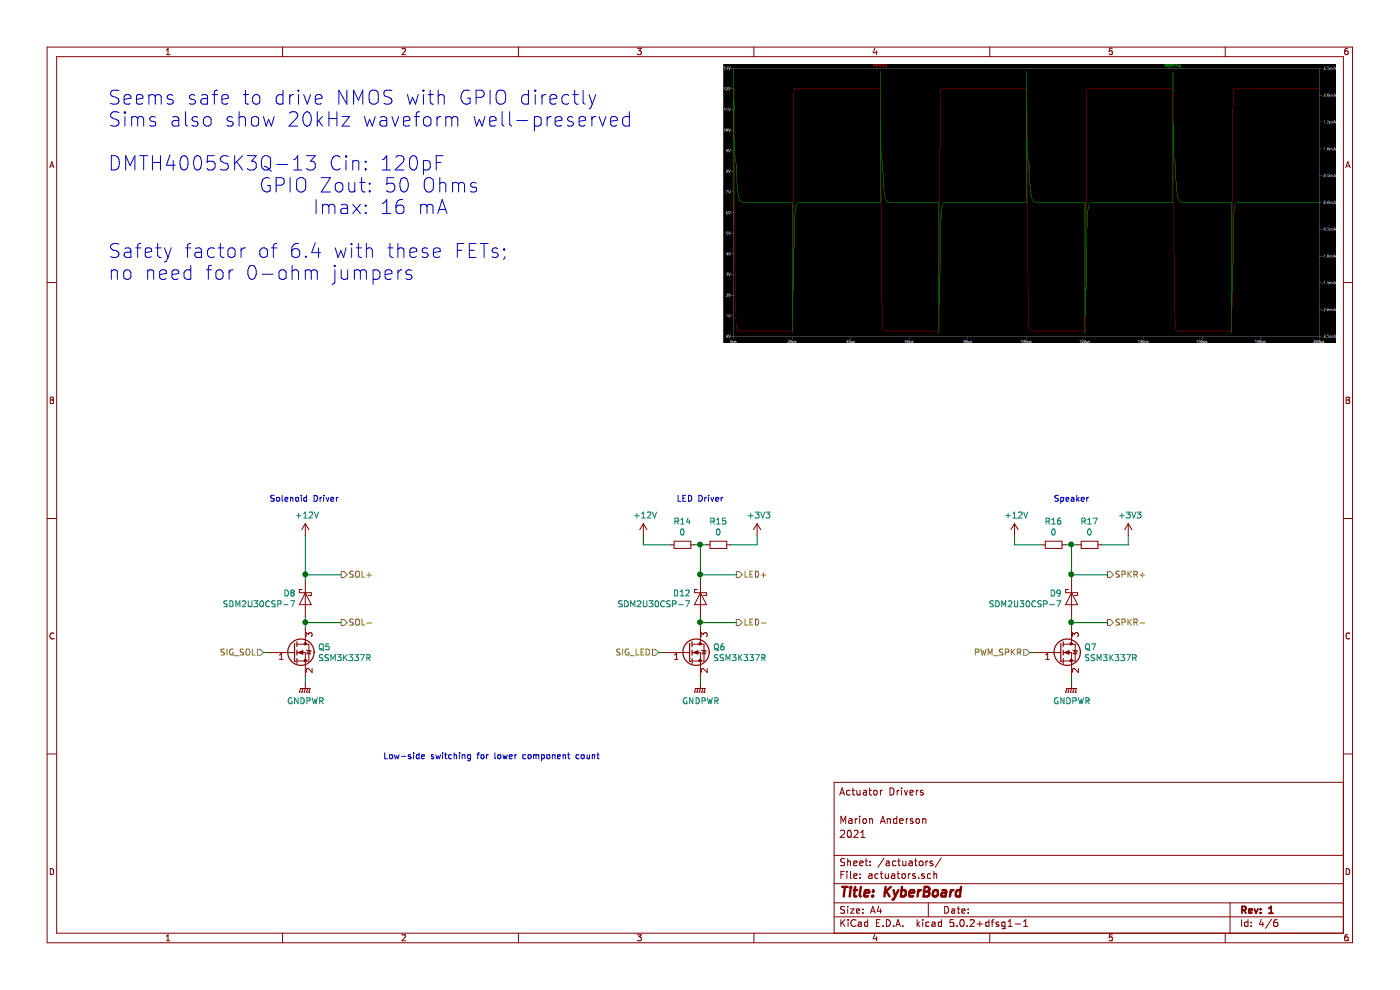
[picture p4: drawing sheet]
EESchema Schematic File Version 4
LIBS:KyberBoard-cache
EELAYER 26 0
EELAYER END
$Descr A4 11693 8268
encoding utf-8
Sheet 4 6
Title "KyberBoard"
Date ""
Rev "1"
Comp ""
Comment1 "2021"
Comment2 "Marion Anderson"
Comment3 ""
Comment4 "Actuator Drivers"
$EndDescr
Text HLabel 2200 5450 0    50   Input ~ 0
SIG_SOL
$Comp
L power:+12V #PWR023
U 1 1
P 2550 4475
F 0 "#PWR023" H 2550 4325 50  0001 C CNN
F 1 "+12V" H 2565 4648 50  0000 C CNN
F 2 "" H 2550 4475 50  0001 C CNN
F 3 "" H 2550 4475 50  0001 C CNN
	1    2550 4475
	1    0    0    -1  
$EndComp
Text HLabel 2850 4800 2    50   Output ~ 0
SOL+
Text HLabel 2850 5200 2    50   Output ~ 0
SOL-
$Comp
L power:GNDPWR #PWR028
U 1 1
P 2550 5700
F 0 "#PWR028" H 2550 5500 50  0001 C CNN
F 1 "GNDPWR" H 2554 5546 50  0000 C CNN
F 2 "" H 2550 5650 50  0001 C CNN
F 3 "" H 2550 5650 50  0001 C CNN
	1    2550 5700
	1    0    0    -1  
$EndComp
Text Notes 2250 4200 0    50   ~ 0
Solenoid Driver
Text HLabel 8600 5450 0    50   Input ~ 0
PWM_SPKR
Text HLabel 9250 4800 2    50   Output ~ 0
SPKR+
Text HLabel 9250 5200 2    50   Output ~ 0
SPKR-
Wire Wire Line
	2550 5150 2550 5200
Wire Wire Line
	2850 4800 2550 4800
Connection ~ 2550 4800
Wire Wire Line
	2550 4800 2550 4850
Wire Wire Line
	2850 5200 2550 5200
Wire Wire Line
	2550 5650 2550 5700
Text Notes 900  2350 0    118  ~ 0
Seems safe to drive NMOS with GPIO directly\nSims also show 20kHz waveform well-preserved\n\nDMTH4005SK3Q-13 Cin: 120pF\n              GPIO Zout: 50 Ohms\n                   Imax: 16 mA\n\nSafety factor of 6.4 with these FETs;\nno need for 0-ohm jumpers
Connection ~ 2550 5200
Wire Wire Line
	2250 5450 2200 5450
Text HLabel 5500 5450 0    50   Input ~ 0
SIG_LED
Text HLabel 6150 4800 2    50   Output ~ 0
LED+
Text HLabel 6150 5200 2    50   Output ~ 0
LED-
$Comp
L power:GNDPWR #PWR029
U 1 1
P 5850 5700
F 0 "#PWR029" H 5850 5500 50  0001 C CNN
F 1 "GNDPWR" H 5854 5546 50  0000 C CNN
F 2 "" H 5850 5650 50  0001 C CNN
F 3 "" H 5850 5650 50  0001 C CNN
	1    5850 5700
	1    0    0    -1  
$EndComp
Wire Wire Line
	6150 4800 5850 4800
Wire Wire Line
	6150 5200 5850 5200
Wire Wire Line
	5850 5650 5850 5700
Wire Wire Line
	5850 5200 5850 5250
Wire Wire Line
	5550 5450 5500 5450
$Comp
L power:GNDPWR #PWR030
U 1 1
P 8950 5700
F 0 "#PWR030" H 8950 5500 50  0001 C CNN
F 1 "GNDPWR" H 8954 5546 50  0000 C CNN
F 2 "" H 8950 5650 50  0001 C CNN
F 3 "" H 8950 5650 50  0001 C CNN
	1    8950 5700
	1    0    0    -1  
$EndComp
Wire Wire Line
	8950 5150 8950 5200
Wire Wire Line
	9250 4800 8950 4800
Connection ~ 8950 4800
Wire Wire Line
	8950 4800 8950 4850
Wire Wire Line
	9250 5200 8950 5200
Wire Wire Line
	8950 5650 8950 5700
Wire Wire Line
	8950 5200 8950 5250
Connection ~ 8950 5200
Wire Wire Line
	8650 5450 8600 5450
Text Notes 5650 4200 0    50   ~ 0
LED Driver
Text Notes 8800 4200 0    50   ~ 0
Speaker
$Comp
L Device:Q_NMOS_GSD Q6
U 1 1
P 5750 5450
F 0 "Q6" H 5956 5496 50  0000 L CNN
F 1 "SSM3K337R" H 5956 5405 50  0000 L CNN
F 2 "Package_TO_SOT_SMD:SOT-23" H 5950 5550 50  0001 C CNN
F 3 "https://toshiba.semicon-storage.com/info/docget.jsp?did=14758&prodName=SSM3K337R" H 5750 5450 50  0001 C CNN
	1    5750 5450
	1    0    0    -1  
$EndComp
$Comp
L Device:D_Schottky D?
U 1 1
P 2550 5000
AR Path="/609455AB/60EED09E" Ref="D?"  Part="1" 
AR Path="/60835C30/60EED09E" Ref="D8"  Part="1" 
F 0 "D8" V 2504 5079 50  0000 L CNN
F 1 "SDM2U30CSP-7" V 2595 5079 50  0000 L CNN
F 2 "Diode_SMD:D_0603_1608Metric_Pad1.05x0.95mm_HandSolder" H 2550 5000 50  0001 C CNN
F 3 "https://www.diodes.com/assets/Datasheets/SDM2U30CSP.pdf" H 2550 5000 50  0001 C CNN
	1    2550 5000
	0    -1   1    0   
$EndComp
$Comp
L Device:D_Schottky D?
U 1 1
P 8950 5000
AR Path="/609455AB/60EED2A1" Ref="D?"  Part="1" 
AR Path="/60835C30/60EED2A1" Ref="D9"  Part="1" 
F 0 "D9" V 8904 5079 50  0000 L CNN
F 1 "SDM2U30CSP-7" V 8995 5079 50  0000 L CNN
F 2 "Diode_SMD:D_0603_1608Metric_Pad1.05x0.95mm_HandSolder" H 8950 5000 50  0001 C CNN
F 3 "https://www.diodes.com/assets/Datasheets/SDM2U30CSP.pdf" H 8950 5000 50  0001 C CNN
	1    8950 5000
	0    -1   1    0   
$EndComp
Wire Wire Line
	2550 5200 2550 5250
$Comp
L power:+12V #PWR024
U 1 1
P 5375 4475
F 0 "#PWR024" H 5375 4325 50  0001 C CNN
F 1 "+12V" H 5390 4648 50  0000 C CNN
F 2 "" H 5375 4475 50  0001 C CNN
F 3 "" H 5375 4475 50  0001 C CNN
	1    5375 4475
	1    0    0    -1  
$EndComp
Wire Wire Line
	5375 4475 5375 4550
Wire Wire Line
	5375 4550 5600 4550
$Comp
L power:+3V3 #PWR025
U 1 1
P 6325 4475
F 0 "#PWR025" H 6325 4325 50  0001 C CNN
F 1 "+3V3" H 6340 4648 50  0000 C CNN
F 2 "" H 6325 4475 50  0001 C CNN
F 3 "" H 6325 4475 50  0001 C CNN
	1    6325 4475
	1    0    0    -1  
$EndComp
Wire Wire Line
	6325 4475 6325 4550
Wire Wire Line
	6325 4550 6100 4550
$Comp
L power:+12V #PWR026
U 1 1
P 8475 4475
F 0 "#PWR026" H 8475 4325 50  0001 C CNN
F 1 "+12V" H 8490 4648 50  0000 C CNN
F 2 "" H 8475 4475 50  0001 C CNN
F 3 "" H 8475 4475 50  0001 C CNN
	1    8475 4475
	1    0    0    -1  
$EndComp
Wire Wire Line
	8475 4475 8475 4550
Wire Wire Line
	8475 4550 8700 4550
$Comp
L power:+3V3 #PWR027
U 1 1
P 9425 4475
F 0 "#PWR027" H 9425 4325 50  0001 C CNN
F 1 "+3V3" H 9440 4648 50  0000 C CNN
F 2 "" H 9425 4475 50  0001 C CNN
F 3 "" H 9425 4475 50  0001 C CNN
	1    9425 4475
	1    0    0    -1  
$EndComp
Wire Wire Line
	9425 4475 9425 4550
Wire Wire Line
	9425 4550 9200 4550
$Comp
L Device:Q_NMOS_GSD Q5
U 1 1
P 2450 5450
F 0 "Q5" H 2656 5496 50  0000 L CNN
F 1 "SSM3K337R" H 2656 5405 50  0000 L CNN
F 2 "Package_TO_SOT_SMD:SOT-23" H 2650 5550 50  0001 C CNN
F 3 "https://toshiba.semicon-storage.com/info/docget.jsp?did=14758&prodName=SSM3K337R" H 2450 5450 50  0001 C CNN
	1    2450 5450
	1    0    0    -1  
$EndComp
$Comp
L Device:Q_NMOS_GSD Q7
U 1 1
P 8850 5450
F 0 "Q7" H 9056 5496 50  0000 L CNN
F 1 "SSM3K337R" H 9056 5405 50  0000 L CNN
F 2 "Package_TO_SOT_SMD:SOT-23" H 9050 5550 50  0001 C CNN
F 3 "https://toshiba.semicon-storage.com/info/docget.jsp?did=14758&prodName=SSM3K337R" H 8850 5450 50  0001 C CNN
	1    8850 5450
	1    0    0    -1  
$EndComp
Wire Wire Line
	2550 4475 2550 4800
$Comp
L Device:R_Small R14
U 1 1
P 5700 4550
F 0 "R14" V 5504 4550 50  0000 C CNN
F 1 "0" V 5595 4550 50  0000 C CNN
F 2 "Resistor_SMD:R_0402_1005Metric" H 5700 4550 50  0001 C CNN
F 3 "~" H 5700 4550 50  0001 C CNN
	1    5700 4550
	0    1    1    0   
$EndComp
$Comp
L Device:R_Small R15
U 1 1
P 6000 4550
F 0 "R15" V 5804 4550 50  0000 C CNN
F 1 "0" V 5895 4550 50  0000 C CNN
F 2 "Resistor_SMD:R_0402_1005Metric" H 6000 4550 50  0001 C CNN
F 3 "~" H 6000 4550 50  0001 C CNN
	1    6000 4550
	0    1    1    0   
$EndComp
Wire Wire Line
	5800 4550 5850 4550
Wire Wire Line
	5850 4550 5850 4800
Connection ~ 5850 4550
Wire Wire Line
	5850 4550 5900 4550
$Comp
L Device:R_Small R16
U 1 1
P 8800 4550
F 0 "R16" V 8604 4550 50  0000 C CNN
F 1 "0" V 8695 4550 50  0000 C CNN
F 2 "Resistor_SMD:R_0402_1005Metric" H 8800 4550 50  0001 C CNN
F 3 "~" H 8800 4550 50  0001 C CNN
	1    8800 4550
	0    1    1    0   
$EndComp
$Comp
L Device:R_Small R17
U 1 1
P 9100 4550
F 0 "R17" V 8904 4550 50  0000 C CNN
F 1 "0" V 8995 4550 50  0000 C CNN
F 2 "Resistor_SMD:R_0402_1005Metric" H 9100 4550 50  0001 C CNN
F 3 "~" H 9100 4550 50  0001 C CNN
	1    9100 4550
	0    1    1    0   
$EndComp
Wire Wire Line
	8900 4550 8950 4550
Wire Wire Line
	8950 4550 8950 4800
Connection ~ 8950 4550
Wire Wire Line
	8950 4550 9000 4550
$Comp
L Device:D_Schottky D?
U 1 1
P 5850 5000
AR Path="/609455AB/60A6DAFE" Ref="D?"  Part="1" 
AR Path="/60835C30/60A6DAFE" Ref="D12"  Part="1" 
F 0 "D12" V 5804 5079 50  0000 L CNN
F 1 "SDM2U30CSP-7" V 5895 5079 50  0000 L CNN
F 2 "Diode_SMD:D_0603_1608Metric_Pad1.05x0.95mm_HandSolder" H 5850 5000 50  0001 C CNN
F 3 "https://www.diodes.com/assets/Datasheets/SDM2U30CSP.pdf" H 5850 5000 50  0001 C CNN
	1    5850 5000
	0    -1   1    0   
$EndComp
Wire Wire Line
	5850 4850 5850 4800
Connection ~ 5850 4800
Wire Wire Line
	5850 5150 5850 5200
Connection ~ 5850 5200
Text Notes 3200 6350 0    50   ~ 0
Low-side switching for lower component count
$EndSCHEMATC
